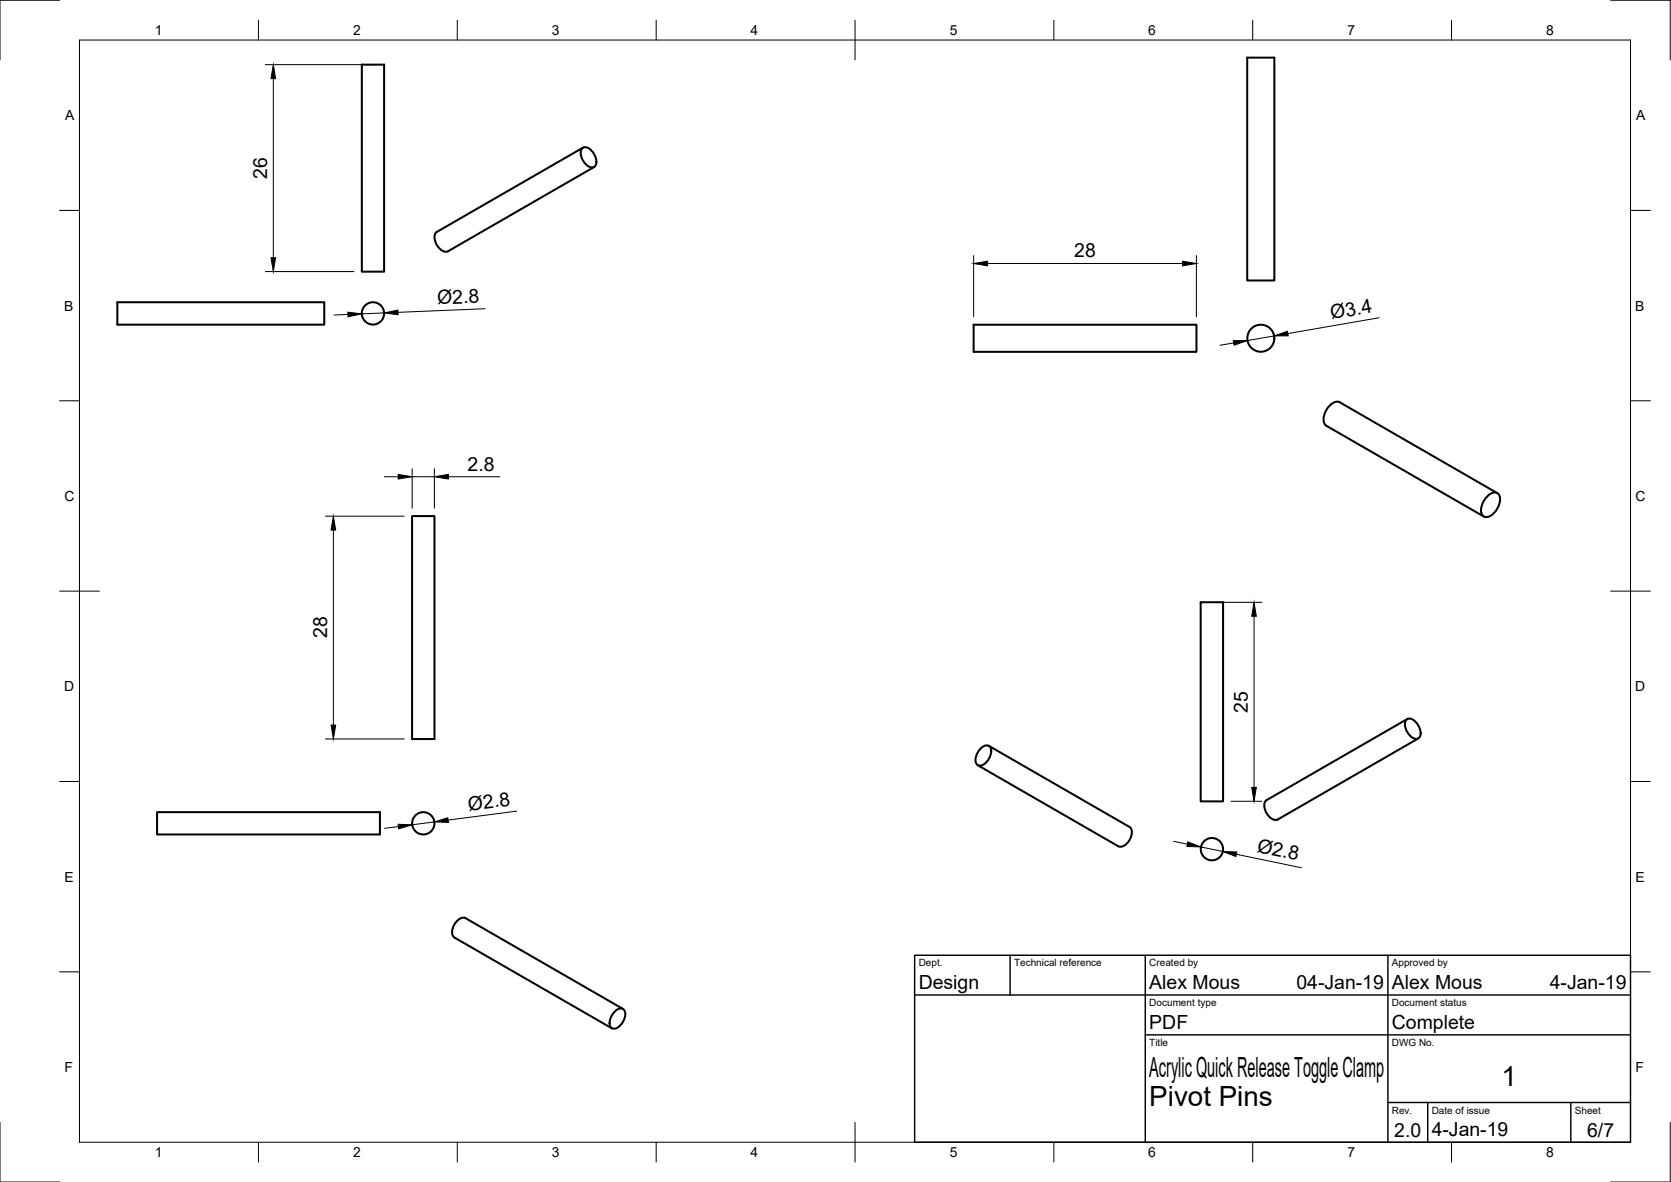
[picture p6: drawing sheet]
<svg xmlns="http://www.w3.org/2000/svg" width="420mm" height="297mm" viewBox="0 0 420 297" stroke-linecap="round" stroke-linejoin="round" font-family="sans-serif">
<!-- layer: Visible -->
<g fill="none" stroke="#000" stroke-width=".51">
<path d="M91 16.2h5.6v52.1h-5.6zM313.6 14.5h6.8v56h-6.8zM146.3 37.4a1.69 1.69 0 0 1 2.6 .6l.6 1a2.37 2.37 0 0 1-.1 3 2.57 2.57 0 0 1-3-1.9 2.99 2.99 0 0 1-.1-2.7zM146.6 37.1l-36.8 21.2a2.47 2.47 0 0 0 0 3.2 2.47 2.47 0 0 0 2.8 1.7M149.4 42l-36.8 21.2M29.5 76h52v5.6h-52zM244.8 81.6h56v6.8h-56zM103.6 129.7h5.6v56h-5.6zM373.7 125a2.21 2.21 0 0 1 3-1 3.8 3.8 0 0 1-.9 4.7 2.21 2.21 0 0 1-2.9 1 3.8 3.8 0 0 1 .8-4.7zM376.5 123.9l-39.6-22.8a2.59 2.59 0 0 0-3 1.3 4.1 4.1 0 0 0-.8 4.3l40 23.1M301.9 151.3h5.6v50.1h-5.6zM245.9 192.3l35.3 20.4"/>
<path d="M246.4 188.3a1.69 1.69 0 0 1 2.6-.6 3.6 3.6 0 0 1-2.7 4.7 1.69 1.69 0 0 1-.8-2.5zM248.6 187.4l35.4 20.4a2.47 2.47 0 0 1 0 3.3 2.47 2.47 0 0 1-2.8 1.6M353.5 181a1.69 1.69 0 0 1 2.6 .6l.7 1a2.37 2.37 0 0 1-.2 3 2.57 2.57 0 0 1-2.9-1.9 2.99 2.99 0 0 1-.2-2.7zM353.8 180.7l-35.3 20.4a2.47 2.47 0 0 0 0 3.2 2.47 2.47 0 0 0 2.8 1.6M356.6 185.6l-35.4 20.4M39.5 204.1h56v5.6h-56zM154.4 254.4a1.69 1.69 0 0 1 2.6-.6 3.6 3.6 0 0 1-2.8 4.7 1.69 1.69 0 0 1-.7-2.5zM156.6 253.5l-39.6-22.8a2.47 2.47 0 0 0-2.8 1.6 2.47 2.47 0 0 0 0 3.3l39.6 22.8"/>
<circle cx="93.8" cy="78.8" r="2.8"/>
<circle cx="317" cy="85" r="3.4"/>
<circle cx="106.4" cy="206.9" r="2.8"/>
<circle cx="304.7" cy="213.4" r="2.8"/>
</g>
<!-- layer: Border -->
<g fill="none" stroke="#000" stroke-width=".25">
<path d="M15 .1h-15v15M20 10.1h390v276.9h-390zM65 5.1v5M115 5.1v5M165 5.1v5M215 5.1v10M265 5.1v5M315 5.1v5M365 5.1v5M405 .1h15v15M15 52.9h5M410 52.9h5"/>
<path d="M15 100.7h5M410 100.7h5M15 148.6h10M405 148.6h10M15 196.4h5M410 196.4h5M15 244.2h5M410 244.2h5M0 282.1v14.9h15M65 287v5M115 287v5M165 287v5"/>
<path d="M215 282.1v9.9M265 287v5M315 287v5M365 287v5M420 282.1v14.9h-15"/>
</g>
<!-- layer: TitleBlock -->
<path d="M230 240.1h180v46.9h-180zM230 250h180M254 240.1v9.9M288 240.1v46.9M349 240.1v46.9M288 260.1h122M349 277.1h61M359 277.1v9.9M395 277.1v9.9" fill="none" stroke="#000" stroke-width=".36"/>
<!-- layer: Dimensions -->
<g fill="none" stroke="#000" stroke-width=".25">
<path d="M66.7 16.2h27.9M68.7 19.8v45M66.7 68.2h22.3M87.5 79l-3.5 .2M96.6 78.6l-5.6 .3M122 77.6l-21.9 .9M244.8 64.2v15.4M248.3 66.2h49M300.8 64.2v15.4M346.8 79.8l-23 4M310.2 86.2l-3.4 .6M320.4 84.4l-6.7 1.2"/>
<path d="M96.6 119.8h3.5M103.6 117.8v9.9M103.6 119.8h5.6M109.2 117.8v9.9M112.7 119.8h13M81.8 129.7h19.8M83.8 133.2v49M303.9 151.4h13.4M315.3 154.9v43M81.8 185.7h19.8M100.2 207.7l-3.5 .5M109.2 206.6l-5.5 .7"/>
<path d="M129.9 203.8l-17.2 2.3M295.1 211.4l3.4 .7M302 212.8l5.4 1.2M309.5 201.4h7.8M310.9 214.7l16.3 3.4"/>
</g>
<g fill="#000" stroke="#000" stroke-width=".25">
<path d="M68.7 16.2l.6 3.6h-1.2zM68.1 64.8h1.2l-.6 3.4zM87.5 78.5l3.5 .4-3.5 .7zM96.6 78.6l3.5-.7v1.2zM244.8 66.2l3.5-.6v1.2zM297.3 65.6l3.5 .6-3.5 .6zM310.1 85.6h3.6l-3.4 1.1zM320.4 84.4l3.3-1.1 .2 1.1zM100.1 119.2l3.5 .6-3.5 .6zM109.2 119.8l3.5-.6v1.2zM83.8 129.7l.6 3.5h-1.2zM315.3 151.4l.6 3.5h-1.2z"/>
<path d="M83.2 182.2h1.2l-.6 3.5zM314.7 197.9h1.2l-.6 3.5zM100.1 207.1l3.6 .2-3.5 1zM109.2 206.6l3.4-1.1 .2 1.2zM298.7 211.6l3.3 1.2-3.6-.1zM307.4 214l3.6 .1-.2 1.2z"/>
</g>
<g font-size="7">
<text x="289" y="270.6">Acrylic Quick Release Toggle Clamp</text>
<text x="377.5" y="273">1</text>
<text x="289" y="278.1">Pivot Pins</text>
</g>
<g font-size="4.9">
<text x="67.2" y="44.9" transform="rotate(-90 67.2 44.9)">26</text>
<text x="270.1" y="64.7">28</text>
<text x="110" y="76.4" transform="rotate(-2 110 76.4)">Ø2.8</text>
<text x="334.8" y="80.2" transform="rotate(-10 334.8 80.2)">Ø3.4</text>
<text x="117.6" y="118.2">2.8</text>
<text x="82.3" y="160.4" transform="rotate(-90 82.3 160.4)">28</text>
<text x="313.8" y="179.1" transform="rotate(-90 313.8 179.1)">25</text>
<text x="117.9" y="203.8" transform="rotate(-7 117.9 203.8)">Ø2.8</text>
<text x="315.9" y="214" transform="rotate(12 315.9 214)">Ø2.8</text>
<text x="231" y="248.5">Design</text>
<text x="289" y="248.5">Alex Mous</text>
<text x="326" y="248.5">04-Jan-19</text>
<text x="350" y="248.5">Alex Mous</text>
<text x="389.7" y="248.5">4-Jan-19</text>
<text x="289" y="258.6">PDF</text>
<text x="350" y="258.6">Complete</text>
<text x="350.6" y="285.7">2.0</text>
<text x="360" y="285.5">4-Jan-19</text>
<text x="399.1" y="285.7">6/7</text>
</g>
<g font-size="3.5">
<text x="39" y="8.8">1</text>
<text x="88.8" y="8.8">2</text>
<text x="138.8" y="8.8">3</text>
<text x="188.7" y="8.8">4</text>
<text x="238.8" y="8.8">5</text>
<text x="288.7" y="8.8">6</text>
<text x="338.8" y="8.8">7</text>
<text x="388.8" y="8.8">8</text>
<text x="16.4" y="30.2">A</text>
<text x="411.4" y="30.2">A</text>
<text x="16.2" y="78">B</text>
<text x="411.2" y="78">B</text>
<text x="16.2" y="125.9">C</text>
<text x="411.2" y="125.9">C</text>
<text x="16.2" y="173.7">D</text>
<text x="411.2" y="173.7">D</text>
<text x="16.2" y="221.6">E</text>
<text x="411.2" y="221.6">E</text>
<text x="16.2" y="269.4">F</text>
<text x="411.2" y="269.4">F</text>
<text x="39" y="290.8">1</text>
<text x="88.8" y="290.8">2</text>
<text x="138.8" y="290.8">3</text>
<text x="188.7" y="290.8">4</text>
<text x="238.8" y="290.8">5</text>
<text x="288.7" y="290.8">6</text>
<text x="338.8" y="290.8">7</text>
<text x="388.8" y="290.8">8</text>
</g>
<g font-size="2.5">
<text x="231" y="242.9">Dept.</text>
<text x="255" y="242.9">Technical reference</text>
<text x="289" y="242.9">Created by</text>
<text x="350" y="242.9">Approved by</text>
<text x="289" y="252.8">Document type</text>
<text x="350" y="252.8">Document status</text>
<text x="289" y="262.9">Title</text>
<text x="350" y="262.9">DWG No.</text>
<text x="350" y="279.9">Rev.</text>
<text x="360" y="279.9">Date of issue</text>
<text x="396" y="279.9">Sheet</text>
</g>
</svg>
